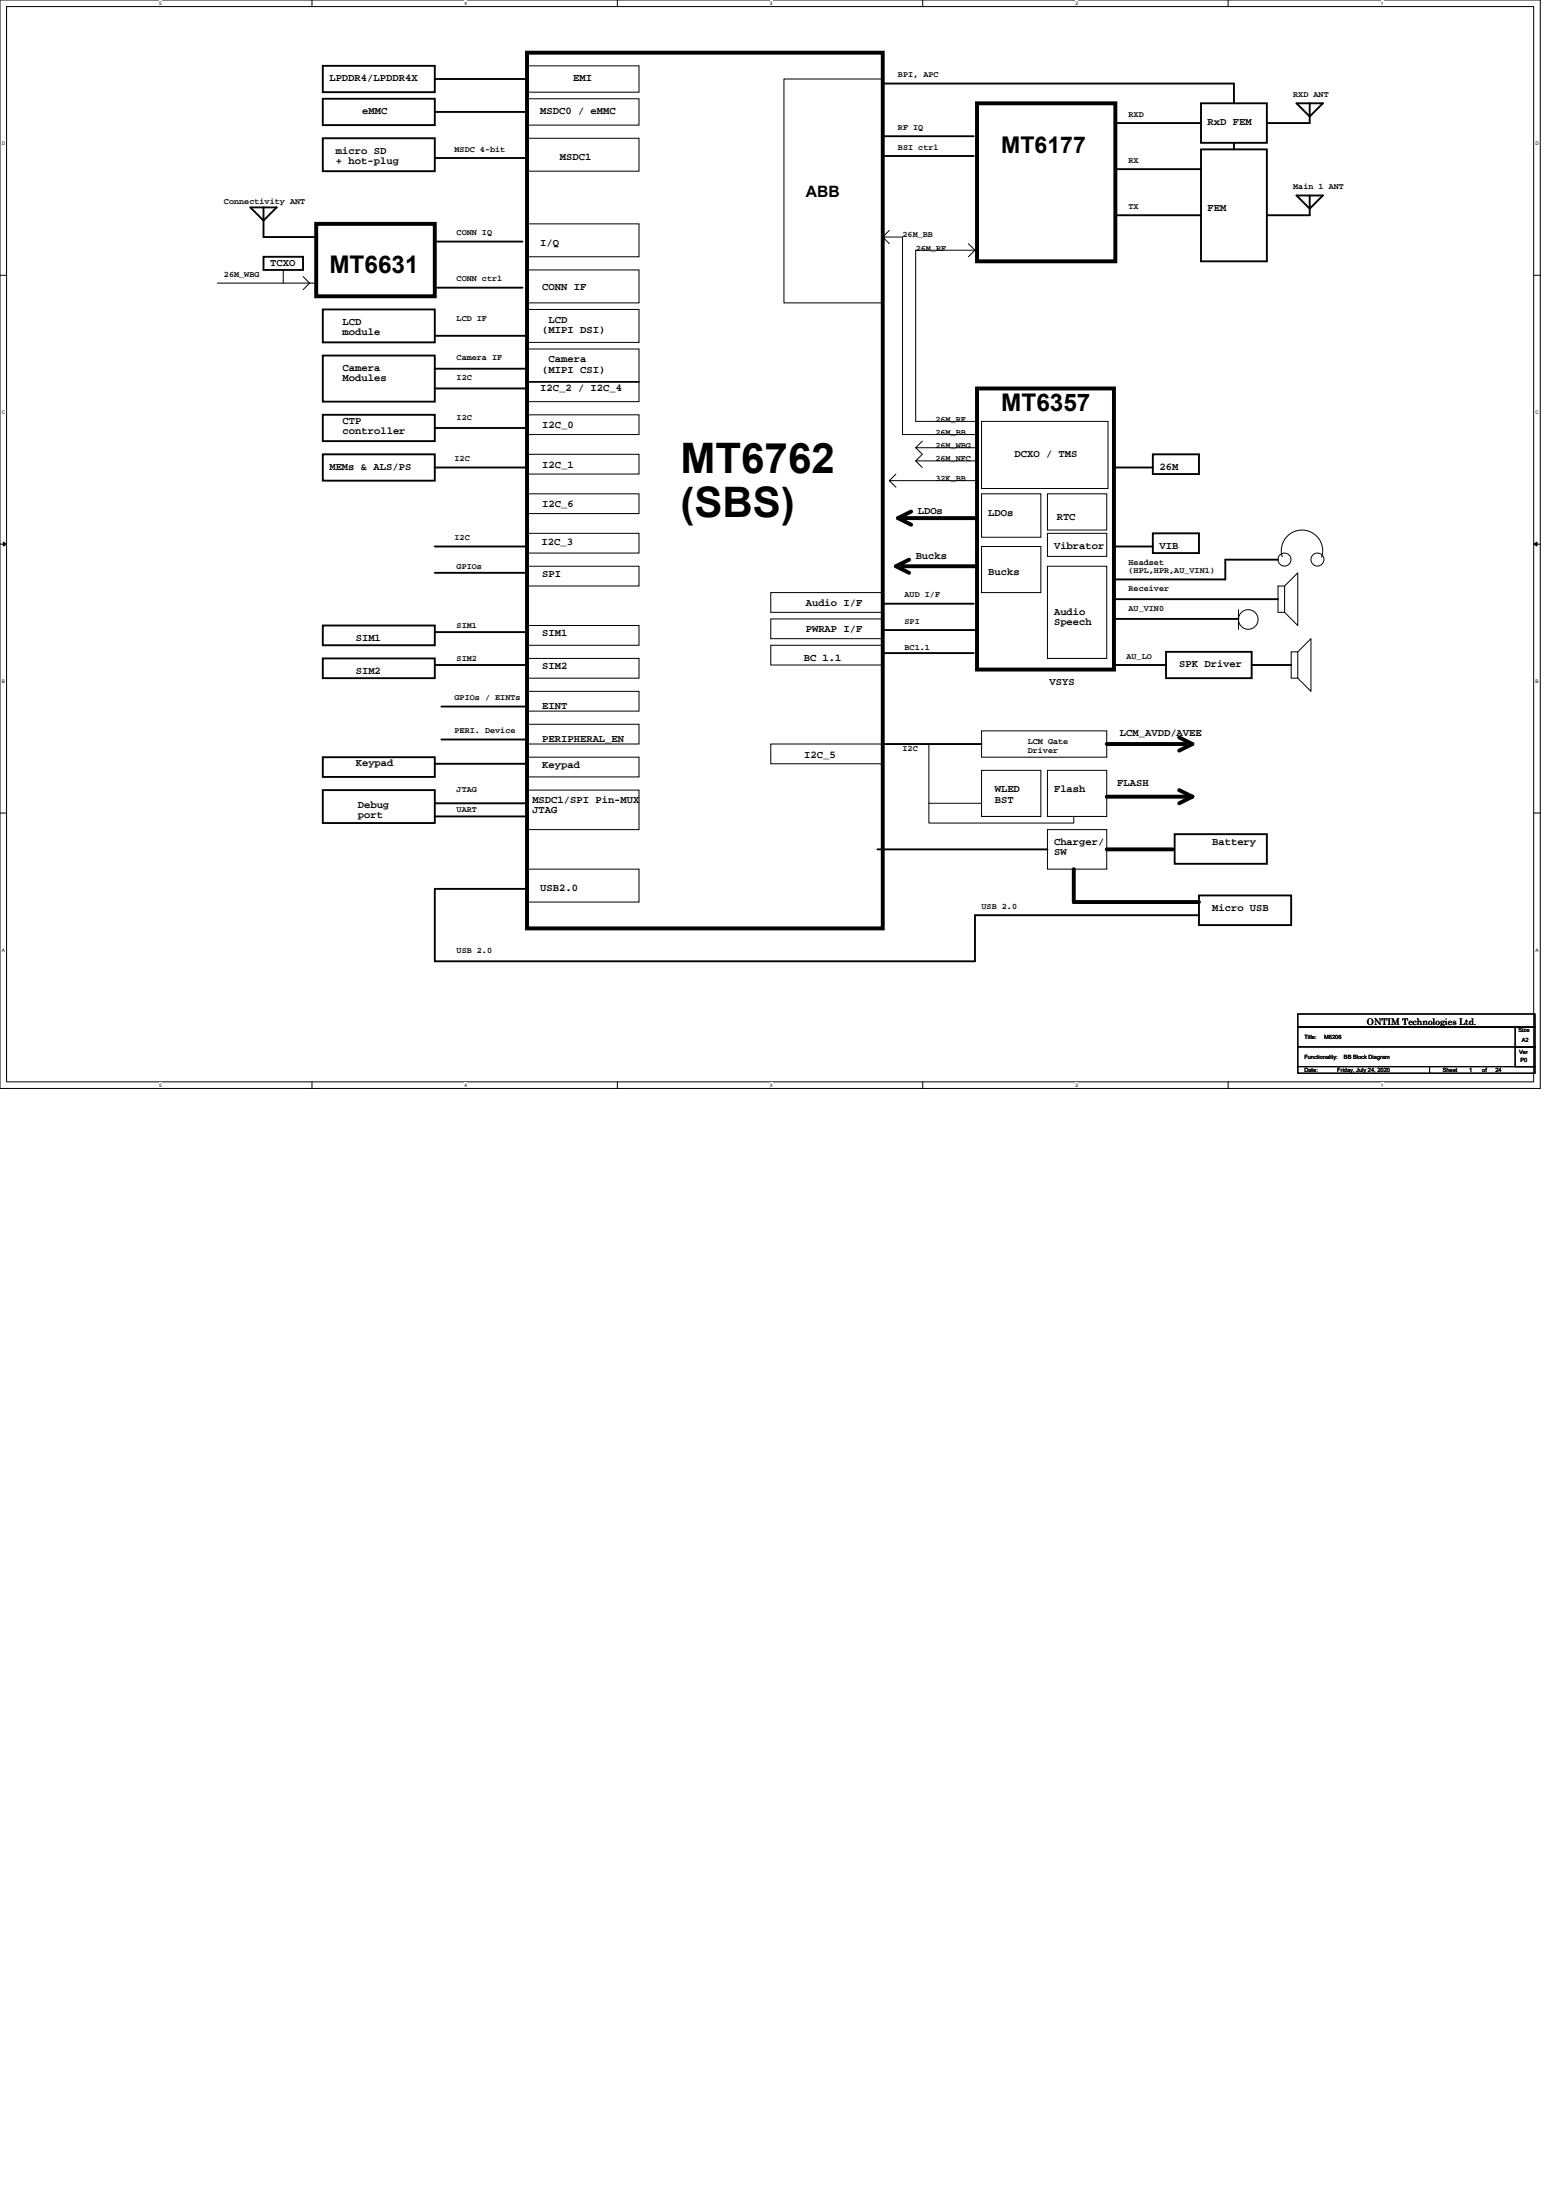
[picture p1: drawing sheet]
<svg xmlns="http://www.w3.org/2000/svg" width="210mm" height="297mm" viewBox="0 0 210 297" stroke-linecap="round" stroke-linejoin="round" font-family="sans-serif">
<path d="M0 0h207.9v147h-207.9zM.9 .9h206.1v145.2h-206.1z" fill="none" stroke="#000" stroke-width=".13"/>
<g fill="#fff">
<path d="M21.5 .1h.3v.7h-.3z"/>
<path d="M21.5 146.2h.3v.7h-.3z"/>
</g>
<path d="M42.1 0v.9M42.1 146.1v.9" fill="none" stroke="#000" stroke-width=".13"/>
<g fill="#fff">
<path d="M62.7 .1h.3v.7h-.3z"/>
<path d="M62.7 146.2h.3v.7h-.3z"/>
</g>
<path d="M83.3 0v.9M83.3 146.1v.9" fill="none" stroke="#000" stroke-width=".13"/>
<g fill="#fff">
<path d="M103.9 .1h.3v.7h-.3z"/>
<path d="M103.9 146.2h.3v.7h-.3z"/>
</g>
<path d="M124.5 0v.9M124.5 146.1v.9" fill="none" stroke="#000" stroke-width=".13"/>
<g fill="#fff">
<path d="M145.1 .1h.4v.7h-.4z"/>
<path d="M145.1 146.2h.4v.7h-.4z"/>
</g>
<path d="M165.7 0v.9M165.7 146.1v.9" fill="none" stroke="#000" stroke-width=".13"/>
<g fill="#fff">
<path d="M186.3 .1h.4v.7h-.4z"/>
<path d="M186.3 146.2h.4v.7h-.4z"/>
<path d="M.2 19h.5v.7h-.5z"/>
<path d="M207.2 19h.4v.7h-.4z"/>
<path d="M.2 55.3h.5v.7h-.5z"/>
<path d="M207.2 55.3h.4v.7h-.4z"/>
</g>
<path d="M0 37.2h.9M207 37.2h.9" fill="none" stroke="#000" stroke-width=".13"/>
<g fill="#fff">
<path d="M.2 91.6h.4v.7h-.4z"/>
<path d="M207.2 91.6h.4v.7h-.4z"/>
</g>
<path d="M0 73.5h.9M207 73.5h.9" fill="none" stroke="#000" stroke-width=".13"/>
<path d="M.4 73.2l.5 .3-.5 .2zM207 73.5l.4-.3v.5z" fill="#000" stroke="#000" stroke-width=".13"/>
<g fill="#fff">
<path d="M.2 127.9h.4v.7h-.4z"/>
<path d="M207.2 127.9h.4v.7h-.4z"/>
</g>
<g fill="none" stroke="#000" stroke-width=".13">
<path d="M71.1 13.3h15.1v3.6h-15.1zM71.1 18.7h15.1v4.4h-15.1zM71.1 8.9h15.1v3.5h-15.1zM105.8 10.7h13.3v30.2h-13.3zM29.3 38.2h13.4M38.2 36.4v1.8M40.9 37.3l.9 .9-.9 .9M71.1 30.2h15.1v4.5h-15.1zM71.1 36.4h15.1v4.5h-15.1zM119.1 32h2.7v26.7h9.8M119.1 32l.9 .9M120 31.1l-.9 .9"/>
<path d="M130.7 32.9l.9 .9M131.6 33.8h-8v23.1h8M131.6 33.8l-.9 .9M71.1 41.8h15.1v4.4h-15.1zM71.1 47.1h15.1v4.5h-15.1zM71.1 51.6h15.1v2.6h-15.1zM71.1 56h15.1v2.7h-15.1zM124.5 59.6l-.9 .9h8M132.5 56.9h17v9.1h-17zM71.1 61.3h15.1v2.7h-15.1zM71.1 72h15.1v2.7h-15.1zM71.1 76.5h15.1v2.6h-15.1z"/>
<path d="M71.1 66.7h15.1v2.6h-15.1zM120.9 64l-.9 .9M123.6 60.5l.9 .8-.9 .9h8M123.6 62.2l.9 .9M131.6 64.9h-11.6l.9 .9M132.5 66.7h8v5.8h-8zM132.5 73.8h8v6.2h-8zM141.4 66.7h8v4.9h-8zM141.4 72h8v3.1h-8zM141.4 76.5h8v12.4h-8zM172.5 79.1h.9v3.6h-.9zM173 75.2a2.79 2.79 0 0 1 2.7-3.6 2.79 2.79 0 0 1 2.7 3.6"/>
<path d="M173.4 79.1l1.7-1.8v7.2l-1.7-1.8M71.1 84.5h15.1v2.6h-15.1zM71.1 88.9h15.1v2.7h-15.1zM71.1 93.3h15.1v2.7h-15.1zM71.1 97.8h15.1v2.7h-15.1zM104 80h15.1v2.7h-15.1zM104 83.6h15.1v2.6h-15.1zM104 87.1h15.1v2.7h-15.1zM132.5 98.7h16.9v3.5h-16.9zM167.1 82.3v2.7M174.2 88h.9v3.6h-.9zM175.1 88l1.8-1.8v7.1l-1.8-1.7"/>
<path d="M0 109.8h.9M71.1 102.2h15.1v2.7h-15.1zM71.1 106.7h15.1v5.3h-15.1zM71.1 117.3h15.1v4.5h-15.1zM104 100.5h15.1v2.6h-15.1zM125.3 100.5v8h7.2M125.3 108.5v2.6h19.6v-.9M132.5 104h8v6.2h-8zM141.4 112h8v5.3h-8zM141.4 104h8v6.2h-8zM207 109.8h.9M175.1 136.9h32v1.8h-32z"/>
<path d="M175.1 138.7h32v2.7h-32zM204.5 138.7v2.7M175.1 141.4v2.6M175.1 144h17.8v.9h-17.8zM192.9 144h14.2v.9h-14.2zM204.5 141.4h2.6v2.6h-2.6z"/>
<circle cx="173.3" cy="75.6" r=".88"/>
<circle cx="177.8" cy="75.6" r=".88"/>
<circle cx="168.5" cy="83.6" r="1.33"/>
</g>
<g fill="none" stroke="#000" stroke-width=".53">
<path d="M71.1 7.1h48v118.2h-48zM131.8 13.9h18.7v21.4h-18.7zM42.7 30.2h16v9.8h-16zM131.8 52.5h18.5v37.9h-18.5zM121.8 76.5h9.8M122.1 70h9.7M122.7 75.6l-1.8 .9 1.8 .8M123 69.1l-1.8 .9 1.8 .8M159.1 99.6l1.8 .9-1.8 .8M144.9 117.3v4.5h16.9M149.4 107.6h11.5M149.4 100.5h10.6"/>
<path d="M149.4 114.7h8.8M159.1 106.7l1.8 .9M160.9 107.6l-1.8 .9"/>
</g>
<g fill="none" stroke="#000" stroke-width=".25">
<path d="M43.6 13.3h15.1v3.6h-15.1zM43.6 18.7h15.1v4.4h-15.1zM43.6 8.9h15.1v3.5h-15.1zM58.7 15.1h12.4M58.7 10.7h12.4M119.4 11.3h47.1v2.6M119.4 18.4h12M150.5 16.6h11.6M162.1 13.9h8.9v5.4h-8.9zM166.5 19.3v.9M175 13.9h3.5l-1.8 1.8zM176.7 13.9v2.7h-5.7"/>
<path d="M33.8 28h3.5l-1.7 1.8zM35.6 34.7h5.3v1.7h-5.3zM35.6 28v4h7.1M58.7 21.3h12.4M58.9 32.6h11.6M58.9 38.8h11.6M119.4 21.1h12M150.5 22.8h11.6M150.5 29.1h11.6M162.1 20.2h8.9v15.1h-8.9zM175 26.4h3.5l-1.8 1.8zM176.7 26.4v2.7h-5.7"/>
<path d="M43.6 41.8h15.1v4.4h-15.1zM43.6 48h15.1v6.2h-15.1zM43.6 56h15.1v3.6h-15.1zM58.7 45.3h12.4M58.7 49.8h12.4M58.7 52.5h12.4M58.7 57.8h12.4M43.6 61.3h15.1v3.6h-15.1zM58.7 63.1h12.4M58.7 73.8h12.4M58.7 77.3h12.4M150.2 73.8h5.4"/>
<path d="M150.2 63.1h5.4M155.6 72h6.2v2.7h-6.2zM155.6 61.3h6.2v2.7h-6.2zM172.5 75.6h-7.1v2.6h-15.2M43.6 84.5h15.1v2.6h-15.1zM43.6 88.9h15.1v2.7h-15.1zM58.7 85.3h12.4M58.7 89.8h12.4M59.6 99.8h11.5M59.6 95.4h11.5M119.4 81.5h12M119.4 88.2h12"/>
<path d="M119.4 85.1h12.4M150.2 89.8h7.2M150.2 80.9h22.3M150.2 83.6h16.9M157.4 88h11.5v3.6h-11.5zM168.9 89.8h5.3M43.6 102.2h15.1v2.7h-15.1zM43.6 106.7h15.1v4.4h-15.1zM58.7 103.1h12.4M58.7 108.5h12.4M58.7 110.2h12.4M118.4 114.7h23"/>
<path d="M119.3 100.5h13.2M158.5 112.6h12.5v4h-12.5zM71.1 120h-12.4v9.8h72.9v-6.2h30.2M161.8 120.9h12.4v4h-12.4z"/>
</g>
<g font-size="5.7">
<text x="91.8" y="63.9">MT6762</text>
<text x="91.8" y="69.8">(SBS)</text>
</g>
<g font-size="3.3">
<text x="44.4" y="36.8">MT6631</text>
<text x="135.1" y="55.5">MT6357</text>
</g>
<text font-size="3.1" x="135.1" y="20.7">MT6177</text>
<text font-size="2.1" x="108.7" y="26.6">ABB</text>
<g font-size="1.4">
<text x="44.4" y="11">LPDDR4/LPDDR4X</text>
<text x="77.3" y="11">EMI</text>
<text x="48.9" y="15.4">eMMC</text>
<text x="72.9" y="15.4">MSDC0 / eMMC</text>
<text x="163" y="16.9">RxD FEM</text>
<text x="45.3" y="20.7">micro SD</text>
<text x="45.3" y="22.2">+ hot-plug</text>
<text x="75.6" y="21.6">MSDC1</text>
<text x="163" y="28.5">FEM</text>
<text x="36.4" y="35.9">TCXO</text>
<text x="72.9" y="33.2">I/Q</text>
<text x="73.2" y="39.1">CONN IF</text>
<text x="46.2" y="43.9">LCD</text>
<text x="46.2" y="45.3">module</text>
<text x="73.2" y="45">(MIPI DSI)</text>
<text x="74" y="43.6">LCD</text>
<text x="46.2" y="50.1">Camera</text>
<text x="46.2" y="51.5">Modules</text>
<text x="72.9" y="52.7">I2C_2 / I2C_4</text>
<text x="73.2" y="50.3">(MIPI CSI)</text>
<text x="74" y="48.9">Camera</text>
<text x="46.2" y="57.2">CTP</text>
<text x="46.2" y="58.6">controller</text>
<text x="73.2" y="57.8">I2C_0</text>
<text x="44.4" y="63.4">MEMs &amp; ALS/PS</text>
<text x="73.2" y="63.1">I2C_1</text>
<text x="136.9" y="61.6">DCXO / TMS</text>
<text x="156.5" y="63.4">26M</text>
<text x="73.2" y="68.5">I2C_6</text>
<text x="123.8" y="69.4">LDOs</text>
<text x="133.3" y="69.6">LDOs</text>
<text x="142.6" y="70.2">RTC</text>
<text x="73.1" y="73.6">I2C_3</text>
<text x="73.2" y="77.9">SPI</text>
<text x="123.6" y="75.4">Bucks</text>
<text x="133.3" y="77.6">Bucks</text>
<text x="142.2" y="74.1">Vibrator</text>
<text x="156.5" y="74.1">VIB</text>
<text x="108.7" y="81.8">Audio I/F</text>
<text x="142.2" y="83">Audio</text>
<text x="48" y="86.5">SIM1</text>
<text x="73.2" y="85.9">SIM1</text>
<text x="108.5" y="89.2">BC 1.1</text>
<text x="108.7" y="85.4">PWRAP I/F</text>
<text x="142.2" y="84.4">Speech</text>
<text x="48" y="91">SIM2</text>
<text x="73.2" y="90.4">SIM2</text>
<text x="73.2" y="95.7">EINT</text>
<text x="141.6" y="92.5">VSYS</text>
<text x="159.1" y="90.1">SPK Driver</text>
<text x="73.2" y="100.1">PERIPHERAL_EN</text>
<text x="151.1" y="99.4">LCM_AVDD/AVEE</text>
<text x="48" y="103.4">Keypad</text>
<text x="73.2" y="103.7">Keypad</text>
<text x="108.5" y="102.4">I2C_5</text>
<text x="134.2" y="107">WLED</text>
<text x="142.2" y="107">Flash</text>
<text x="150.8" y="106.1">FLASH</text>
<text x="48.3" y="109">Debug</text>
<text x="48.3" y="110.4">port</text>
<text x="71.8" y="108.4">MSDC1/SPI Pin-MUX</text>
<text x="71.8" y="109.8">JTAG</text>
<text x="134.2" y="108.4">BST</text>
<text x="142.2" y="114.1">Charger/</text>
<text x="142.2" y="115.5">SW</text>
<text x="163.6" y="114.1">Battery</text>
<text x="72.9" y="120.3">USB2.0</text>
<text x="163.6" y="123">Micro USB</text>
</g>
<text font-size="1.2" x="184.5" y="138.4">ONTIM Technologies Ltd.</text>
<g font-size="1.1">
<text x="121.2" y="10.4">BPI, APC</text>
<text x="121.2" y="17.5">RF IQ</text>
<text x="152.3" y="15.8">RXD</text>
<text x="174.5" y="13.1">RXD ANT</text>
<text x="61.3" y="20.5">MSDC 4-bit</text>
<text x="121.2" y="20.2">BSI ctrl</text>
<text x="152.3" y="22">RX</text>
<text x="30.2" y="27.6">Connectivity ANT</text>
<text x="152.3" y="28.2">TX</text>
<text x="174.5" y="25.5">Main 1 ANT</text>
<text x="61.6" y="31.8">CONN IQ</text>
<text x="121.8" y="32">26M_BB</text>
<text x="123.6" y="33.8">26M_RF</text>
<text x="30.2" y="37.4">26M_WBG</text>
<text x="61.6" y="38">CONN ctrl</text>
<text x="61.6" y="43.3">LCD IF</text>
<text x="61.6" y="51.3">I2C</text>
<text x="61.6" y="48.7">Camera IF</text>
<text x="61.6" y="56.7">I2C</text>
<text x="126.2" y="58.7">26M_BB</text>
<text x="126.2" y="56.9">26M_RF</text>
<text x="61.3" y="62.3">I2C</text>
<text x="126.2" y="64.9">32K_BB</text>
<text x="126.2" y="60.5">26M_WBG</text>
<text x="126.2" y="62.3">26M_NFC</text>
<text x="61.3" y="72.9">I2C</text>
<text x="61.6" y="76.8">GPIOs</text>
<text x="152.3" y="76.2">Headset</text>
<text x="152.3" y="77.4">(HPL,HPR,AU_VIN1)</text>
<text x="122.1" y="80.7">AUD I/F</text>
<text x="152.3" y="79.8">Receiver</text>
<text x="152.3" y="82.4">AU_VIN0</text>
<text x="61.6" y="84.8">SIM1</text>
<text x="61.6" y="89.2">SIM2</text>
<text x="122.1" y="84.2">SPI</text>
<text x="122.1" y="87.8">BC1.1</text>
<text x="152" y="88.9">AU_LO</text>
<text x="61.3" y="94.6">GPIOs / EINTs</text>
<text x="61.3" y="99">PERI. Device</text>
<text x="121.8" y="101.4">I2C</text>
<text x="138.7" y="100.5">LCM Gate</text>
<text x="138.7" y="101.6">Driver</text>
<text x="61.6" y="107">JTAG</text>
<text x="61.6" y="109.7">UART</text>
<text x="132.5" y="122.7">USB 2.0</text>
<text x="61.6" y="128.7">USB 2.0</text>
</g>
<g font-size=".8">
<text x="176" y="140.3">Title:</text>
<text x="176" y="143">Functionality:</text>
<text x="178.7" y="140.3">M6206</text>
<text x="181.4" y="143">BB Block Diagram</text>
<text x="204.9" y="139.4">Size</text>
<text x="205" y="142.3">Ver</text>
<text x="205.2" y="143.4">P0</text>
<text x="205.4" y="140.7">A2</text>
<text x="176" y="144.7">Date:</text>
<text x="180.5" y="144.7">Friday, July 24, 2020</text>
<text x="194.7" y="144.7">Sheet</text>
<text x="198.2" y="144.7">1</text>
<text x="200" y="144.7">of</text>
<text x="201.8" y="144.7">24</text>
</g>
<g font-size=".6">
<text x="21.5" y=".7">5</text>
<text x="62.7" y=".7">4</text>
<text x="103.9" y=".7">3</text>
<text x="145.1" y=".7">2</text>
<text x="186.3" y=".7">1</text>
<text x=".2" y="19.6">D</text>
<text x="207.2" y="19.6">D</text>
<text x=".2" y="55.9">C</text>
<text x="207.2" y="55.9">C</text>
<text x=".2" y="92.2">B</text>
<text x="207.2" y="92.2">B</text>
<text x=".2" y="128.5">A</text>
<text x="207.2" y="128.5">A</text>
<text x="21.5" y="146.7">5</text>
<text x="62.7" y="146.7">4</text>
<text x="103.9" y="146.7">3</text>
<text x="145.1" y="146.7">2</text>
<text x="186.3" y="146.7">1</text>
</g>
</svg>
